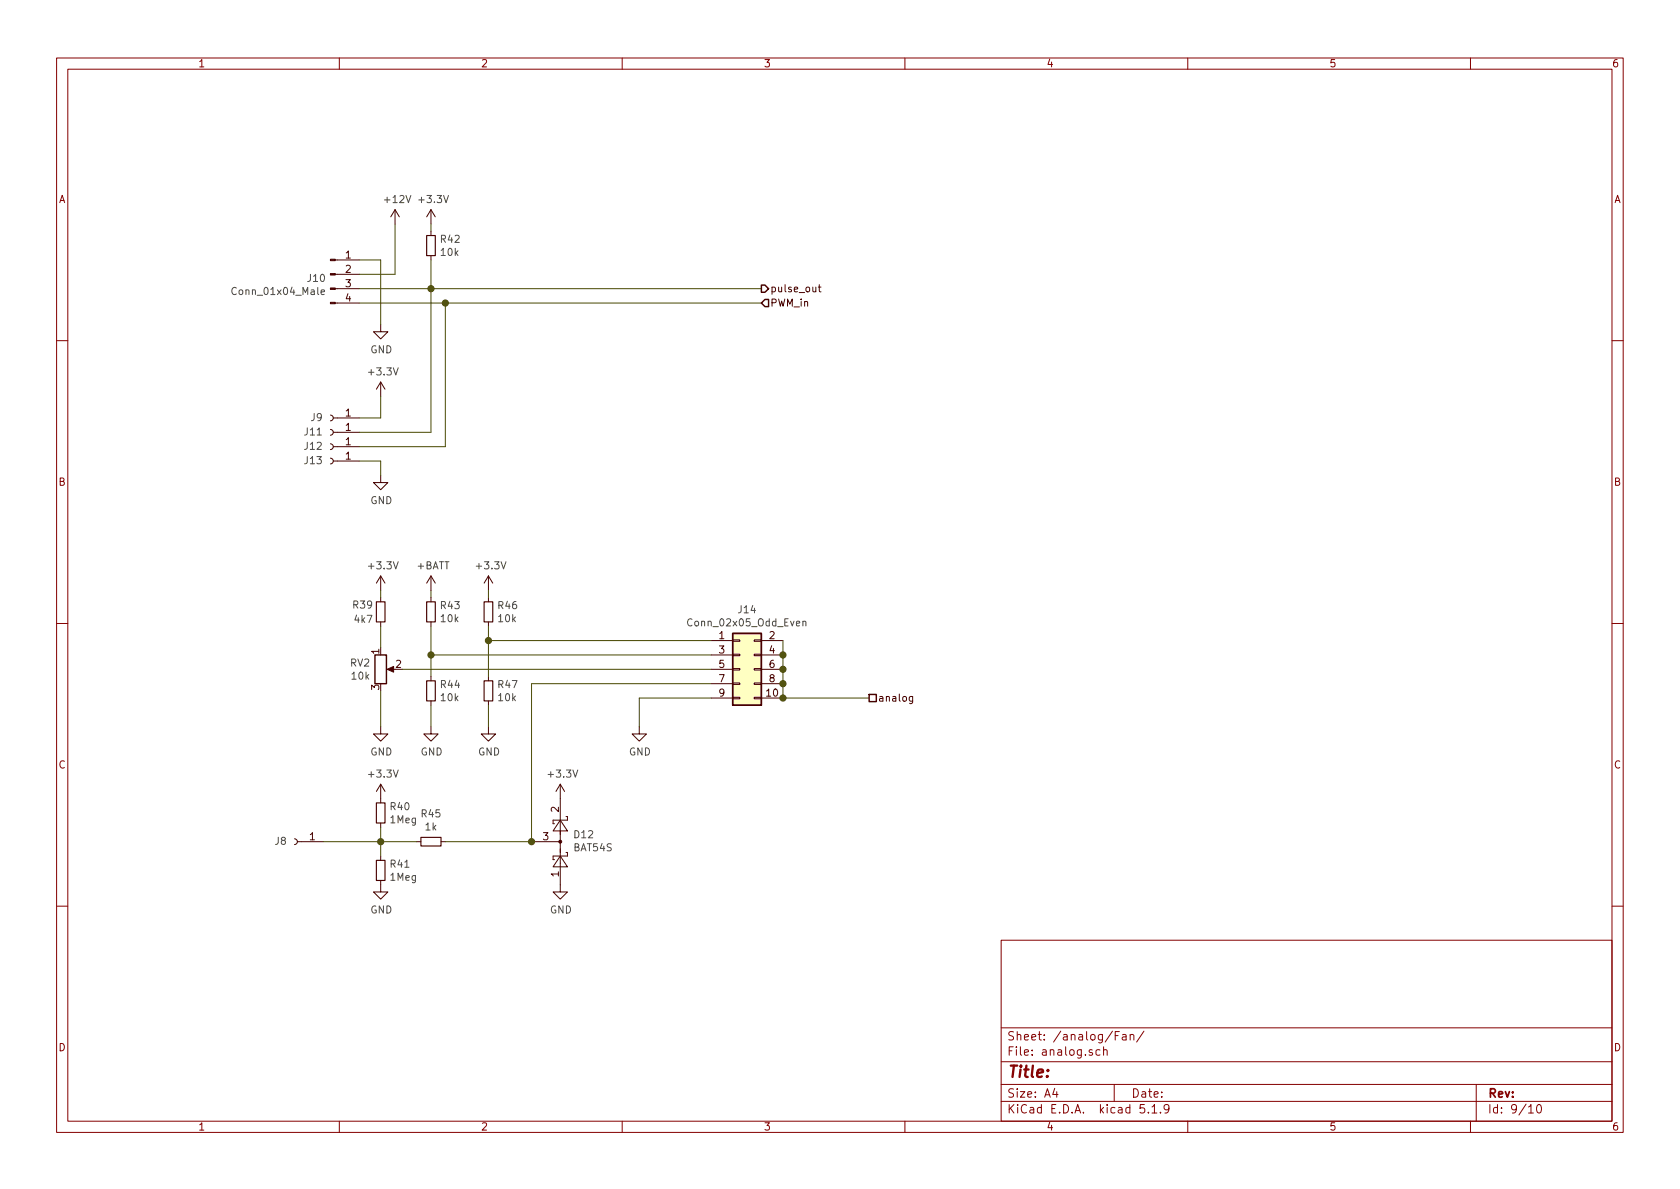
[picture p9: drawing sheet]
<svg xmlns="http://www.w3.org/2000/svg" width="297mm" height="210mm" viewBox="0 0 297 210" stroke-linecap="round" stroke-linejoin="round" font-family="sans-serif">
<g fill="none" stroke="#840000" stroke-width=".18">
<path d="M10 10.3h277v189.9h-277zM12 12.2h273v186.1h-273zM60 10.3v1.9M110 10.3v1.9M160 10.3v1.9M210 10.3v1.9M260 10.3v1.9M10 60.2h2M285 60.2h2M10 110.3h2M285 110.3h2M10 160.2h2"/>
<path d="M177 166.3h108v32h-108zM285 160.2h2M60 198.3v1.9M110 198.3v1.9M160 198.3v1.9M177 194.8h108M177 191.8h108M177 187.8h108M177 181.8h108M186.5 192.5l-.4 1h1M186.8 193v1M194.5 185.7l-.4-.1-.3 .3v.6l.3 .1 .4-.1"/>
<path d="M195.1 185.7l.2-.1 .4 .1 .1 .9M195.1 185.1v1.5M197 191.8v3M197.2 183.1h.5M197.9 182.4h-.7v1.5M198.5 183h.6v.9M199.1 183.3l-.5 .1-.2 .2 .2 .3 .5-.1M199.8 183.1l.1-.1a.37 .37 0 0 1 .6 .1v.8M199.8 182.9v1M202.3 182.3l-1.3 2M202.3 195.3h-.7l-.1 .7 .3-.1 .5 .1 .1 .2-.1 .5-.2 .1-.6-.1M203 196.7v.1"/>
<path d="M203.7 195.8l.4-.5v1.5M203.7 196.8h.8M205.2 196.7v.1M206.7 196l-.1 .2a.48 .48 0 0 1-.7-.1v-.6a.48 .48 0 0 1 .7-.1v.1a1.19 1.19 0 0 1-.2 1.2l-.4 .1M210 198.3v1.9M260 198.3v1.9M261 191.8v6.5M270.3 195.8l.4-.5v1.5M270.3 196.8h.8M271.8 195.5l.4-.2a.94 .94 0 0 1 0 1.5 .79 .79 0 0 1-.4-1.3z"/>
</g>
<g fill="none" stroke="#480000" stroke-width=".18">
<path d="M69.8 37.1l-.7 1.2M69.8 37.1v2.5M69.8 37.1l.8 1.2M76.2 37.1v2.5M76.2 37.1l-.8 1.2M76.2 37.1l.8 1.2M59.3 53.6h4.2M59.3 51h4.2M59.3 48.5h4.2M59.3 46h4.2M67.3 57.4v1.3h1.3l-1.3 1.2-1.3-1.2h1.3M76.2 40.9v.8"/>
<path d="M76.2 45.2v.8M144.7 50.8h.5M144.9 50.3v1.1l.3 .2M58.4 78.5l.4 .1 .1 .3-.1 .4-.4 .2M58.4 75.9l.4 .2 .1 .2-.1 .5-.4 .2M58.4 73.4l.4 .1 .1 .3-.1 .4-.4 .2M58.9 79h4.6M58.9 76.4h4.6M58.9 73.9h4.6M67.3 67.6v2.5M67.3 67.6l-.8 1.2M67.3 67.6l.8 1.2"/>
<path d="M58.4 81l.4 .1 .1 .3-.1 .5-.4 .1M58.9 81.5h4.6M67.3 84.1v1.2h1.3l-1.3 1.3-1.3-1.3h1.3M67.3 101.8v2.6M67.3 105.7v.7M67.3 110v.7M67.3 101.8l-.8 1.3M67.3 101.8l.8 1.3M68.8 118.4h1M76.2 101.8v2.6M76.2 105.7v.7M76.2 110v.7"/>
<path d="M76.2 119.6v.8M76.2 101.8l-.8 1.3M76.2 101.8l.8 1.3M86.4 101.8v2.6M86.4 105.7v.7M86.4 110v.7M86.4 119.6v.8M86.4 101.8l-.8 1.3M86.4 101.8l.7 1.3M125.7 113.3h3.8M125.7 115.8h3.8M125.7 118.4h3.8"/>
<path d="M129.5 118.2h1.3v.3h-1.3zM129.5 115.7h1.3v.2h-1.3zM129.5 113.2h1.3v.2h-1.3zM133.3 118.2h1.3v.3h-1.3zM133.3 115.7h1.3v.2h-1.3zM133.3 113.2h1.3v.2h-1.3zM134.6 113.3h3.8M134.6 115.8h3.8M134.6 118.4h3.8M67.3 128.5v1.3h1.3l-1.3 1.3-1.3-1.3h1.3M67.3 138.7l-.8 1.2M67.3 138.7v3.3"/>
<path d="M67.3 138.7l.8 1.2M76.2 128.5v1.3h1.3l-1.3 1.3-1.3-1.3h1.3M76.2 123.9v.8M86.4 128.5v1.3h1.2l-1.2 1.3-1.3-1.3h1.3M86.4 123.9v.8M99.1 138.7v19h1.2l-1.2 1.3-1.3-1.3h1.3M99.1 138.7l-.8 1.2M99.1 138.7l.7 1.2M113 128.5v1.3h1.3l-1.3 1.3-1.2-1.3h1.2M125.7 123.4h3.8M125.7 120.9h3.8M129.5 123.3h1.3v.3h-1.3z"/>
<path d="M129.5 120.8h1.3v.2h-1.3zM133.3 123.3h1.3v.3h-1.3zM133.3 120.8h1.3v.2h-1.3zM134.6 123.4h3.8M134.6 120.9h3.8M161.4 123.2l-.1 1.1-.2 .1h-.3M161.4 123.2h-.4l-.2 .2 .1 .5h.5M52.1 148.3l.3 .2 .2 .2-.1 .5-.4 .1M52.6 148.8h4.5M67.3 155.7v2h1.3l-1.3 1.3-1.3-1.3h1.3M67.3 145.5v.8M67.3 151.4v.7"/>
<path d="M73.7 148.8h.7M78 148.8h.7M94 148.8h5.1M99.1 151.4l1.2 1.9h-2.5zM99.1 145l1.2 1.9h-2.5zM100.1 150.7h.2v.7h-2.5v.6h.2M100.1 144.4h.2v.6h-2.5v.7h.2"/>
</g>
<path d="M75.4 41.7h1.6v3.5h-1.6zM66.5 106.4h1.6v3.6h-1.6zM75.4 106.4h1.6v3.6h-1.6zM85.6 106.4h1.5v3.6h-1.5zM75.4 120.4h1.6v3.5h-1.6zM85.6 120.4h1.5v3.5h-1.5zM66.5 152.1h1.6v3.6h-1.6zM66.5 142h1.6v3.5h-1.6zM74.4 148.1h3.6v1.5h-3.6z" fill="none" stroke="#480000" stroke-width=".2"/>
<path d="M129.5 112h5.1v12.7h-5.1z" fill="#ffffc2" stroke="#ffffc2" stroke-width=".18"/>
<path d="M134.6 53.6l.7-.6h.6v1.2h-.6zM134.6 50.4h.7l.6 .6-.6 .7h-.7zM66.3 115.8h2v5.1h-2zM129.5 112h5.1v12.7h-5.1zM153.7 122.8h1.2v1.3h-1.2z" fill="none" stroke="#480000" stroke-width=".25"/>
<path d="M56.8 51.7l.6-.1-.1-.3h-.4l-.1 .1v.6h.5M142 110l.1-.2 .3 .1 .1 .8M142 109.8v.9" fill="none" stroke="#484848" stroke-width=".18"/>
<g fill="#480000" stroke="#480000" stroke-width=".18">
<path d="M68.5 118.4l1.1-.5v1z"/>
<path d="M58.4 53.5h.9v.2h-.9z"/>
<path d="M58.4 50.9h.9v.3h-.9z"/>
<path d="M58.4 48.4h.9v.2h-.9z"/>
<path d="M58.4 45.8h.9v.3h-.9z"/>
<circle cx="99.1" cy="148.8" r=".25"/>
</g>
<g fill="none" stroke="#484800" stroke-width=".18">
<path d="M69.8 39.6v8.9h-6.3M76.2 39.6v1.3M63.5 51h71.1M63.5 46h3.8v11.4M63.5 53.6h71.1M76.2 46v30.4h-12.7M78.7 53.6v25.4h-15.2M67.3 70.1v3.8h-3.8M63.5 81.5h3.8v2.6M67.3 104.4v1.3M67.3 110.7v3.8M71.1 118.4h54.6"/>
<path d="M76.2 104.4v1.3M76.2 110.7v8.9M76.2 115.8h49.5M86.4 113.3h39.3M86.4 104.4v1.3M86.4 110.7v8.9M138.4 113.3v10.1h15.3M67.3 122.2v6.3M76.2 124.7v3.8M86.4 124.7v3.8M125.7 120.9h-31.7v27.9h-15.3M125.7 123.4h-12.7v5.1"/>
<path d="M57.1 148.8h16.6M67.3 146.3v5.1"/>
</g>
<g fill="#484800" stroke="#484800" stroke-width=".25">
<circle cx="76.2" cy="115.8" r=".51"/>
<circle cx="86.4" cy="113.3" r=".51"/>
<circle cx="67.3" cy="148.8" r=".51"/>
<circle cx="94" cy="148.8" r=".51"/>
<circle cx="76.2" cy="51" r=".51"/>
<circle cx="78.7" cy="53.6" r=".51"/>
<circle cx="138.4" cy="123.4" r=".51"/>
<circle cx="138.4" cy="118.4" r=".51"/>
<circle cx="138.4" cy="120.9" r=".51"/>
<circle cx="138.4" cy="115.8" r=".51"/>
</g>
<text font-size="2.8" fill="#840000" x="178" y="190.5">Title:</text>
<g font-size="2.1" fill="#840000">
<text x="178" y="184">Sheet: /analog/Fan/</text>
<text x="178" y="186.7">File: analog.sch</text>
<text x="178" y="196.9">KiCad E.D.A. kicad 5.1.9</text>
<text x="178" y="194.1">Size: A4</text>
<text x="200" y="194.1">Date:</text>
<text x="263" y="194.1">Rev:</text>
<text x="263" y="196.9">Id: 9/10</text>
</g>
<g font-size="1.8" fill="#840000">
<text x="35" y="11.9">1</text>
<text x="85" y="11.9">2</text>
<text x="135" y="11.9">3</text>
<text x="185" y="11.9">4</text>
<text x="235" y="11.9">5</text>
<text x="285" y="11.9">6</text>
<text x="10.4" y="35.9">A</text>
<text x="285.4" y="35.9">A</text>
<text x="10.4" y="85.9">B</text>
<text x="285.4" y="85.9">B</text>
<text x="10.4" y="135.9">C</text>
<text x="285.4" y="135.9">C</text>
<text x="10.4" y="185.9">D</text>
<text x="285.4" y="185.9">D</text>
<text x="35" y="199.9">1</text>
<text x="85" y="199.9">2</text>
<text x="135" y="199.9">3</text>
<text x="185" y="199.9">4</text>
<text x="235" y="199.9">5</text>
<text x="285" y="199.9">6</text>
</g>
<g font-size="1.8" fill="#484848">
<text x="68.1" y="35.9">+12V</text>
<text x="74.2" y="35.9">+3.3V</text>
<text x="78" y="42.9">R42</text>
<text x="78" y="45.3">10k</text>
<text x="41.5" y="52.2">Conn_01x04_Male</text>
<text x="54.5" y="49.9">J10</text>
<text x="65.5" y="62.5">GND</text>
<text x="65.4" y="66.4">+3.3V</text>
<text x="53.9" y="77">J11</text>
<text x="55" y="74.5">J9</text>
<text x="53.9" y="82.1">J13</text>
<text x="53.9" y="79.5">J12</text>
<text x="65.5" y="89.1">GND</text>
<text x="65.4" y="100.7">+3.3V</text>
<text x="73.7" y="100.7">+BATT</text>
<text x="84.4" y="100.7">+3.3V</text>
<text x="62.5" y="107.6">R39</text>
<text x="78" y="107.7">R43</text>
<text x="88.1" y="107.7">R46</text>
<text x="62.8" y="110.2">4k7</text>
<text x="78" y="110">10k</text>
<text x="88.2" y="110">10k</text>
<text x="122" y="110.8">Conn_02x05_Odd_Even</text>
<text x="130.6" y="108.5">J14</text>
<text x="62" y="117.9">RV2</text>
<text x="62.3" y="120.2">10k</text>
<text x="78" y="121.7">R44</text>
<text x="78" y="124">10k</text>
<text x="88.1" y="121.7">R47</text>
<text x="88.2" y="124">10k</text>
<text x="65.4" y="137.5">+3.3V</text>
<text x="65.5" y="133.6">GND</text>
<text x="74.4" y="133.6">GND</text>
<text x="84.5" y="133.6">GND</text>
<text x="97.1" y="137.5">+3.3V</text>
<text x="111.2" y="133.6">GND</text>
<text x="69.1" y="143.3">R40</text>
<text x="48.7" y="149.4">J8</text>
<text x="69.1" y="145.6">1Meg</text>
<text x="74.6" y="144.5">R45</text>
<text x="75.2" y="146.9">1k</text>
<text x="101.6" y="148.2">D12</text>
<text x="69.1" y="155.7">1Meg</text>
<text x="69.1" y="153.4">R41</text>
<text x="101.5" y="150.5">BAT54S</text>
<text x="65.5" y="161.5">GND</text>
<text x="97.2" y="161.5">GND</text>
</g>
<g font-size="1.8" fill="#480000">
<text x="61.1" y="45.7">1</text>
<text x="61.1" y="48.3">2</text>
<text x="61.1" y="50.8">3</text>
<text x="61.1" y="53.3">4</text>
<text x="136.1" y="51.7">pulse_out</text>
<text x="136.1" y="54.2">PWM_in</text>
<text x="61.1" y="76.2">1</text>
<text x="61.1" y="73.7">1</text>
<text x="61.1" y="81.3">1</text>
<text x="61.1" y="78.7">1</text>
<text x="127.2" y="113">1</text>
<text x="136" y="113">2</text>
<text x="67.1" y="115.7" transform="rotate(-90 67.1 115.7)">1</text>
<text x="70" y="118.1">2</text>
<text x="127.2" y="115.6">3</text>
<text x="127.2" y="118.1">5</text>
<text x="136" y="115.6">4</text>
<text x="136" y="118.1">6</text>
<text x="67.1" y="122" transform="rotate(-90 67.1 122)">3</text>
<text x="127.2" y="120.6">7</text>
<text x="127.2" y="123.2">9</text>
<text x="135.6" y="123.2">10</text>
<text x="136" y="120.6">8</text>
<text x="155.2" y="124.1">analog</text>
<text x="98.8" y="143.6" transform="rotate(-90 98.8 143.6)">2</text>
<text x="54.8" y="148.6">1</text>
<text x="96" y="148.6">3</text>
<text x="98.8" y="155" transform="rotate(-90 98.8 155)">1</text>
</g>
</svg>
